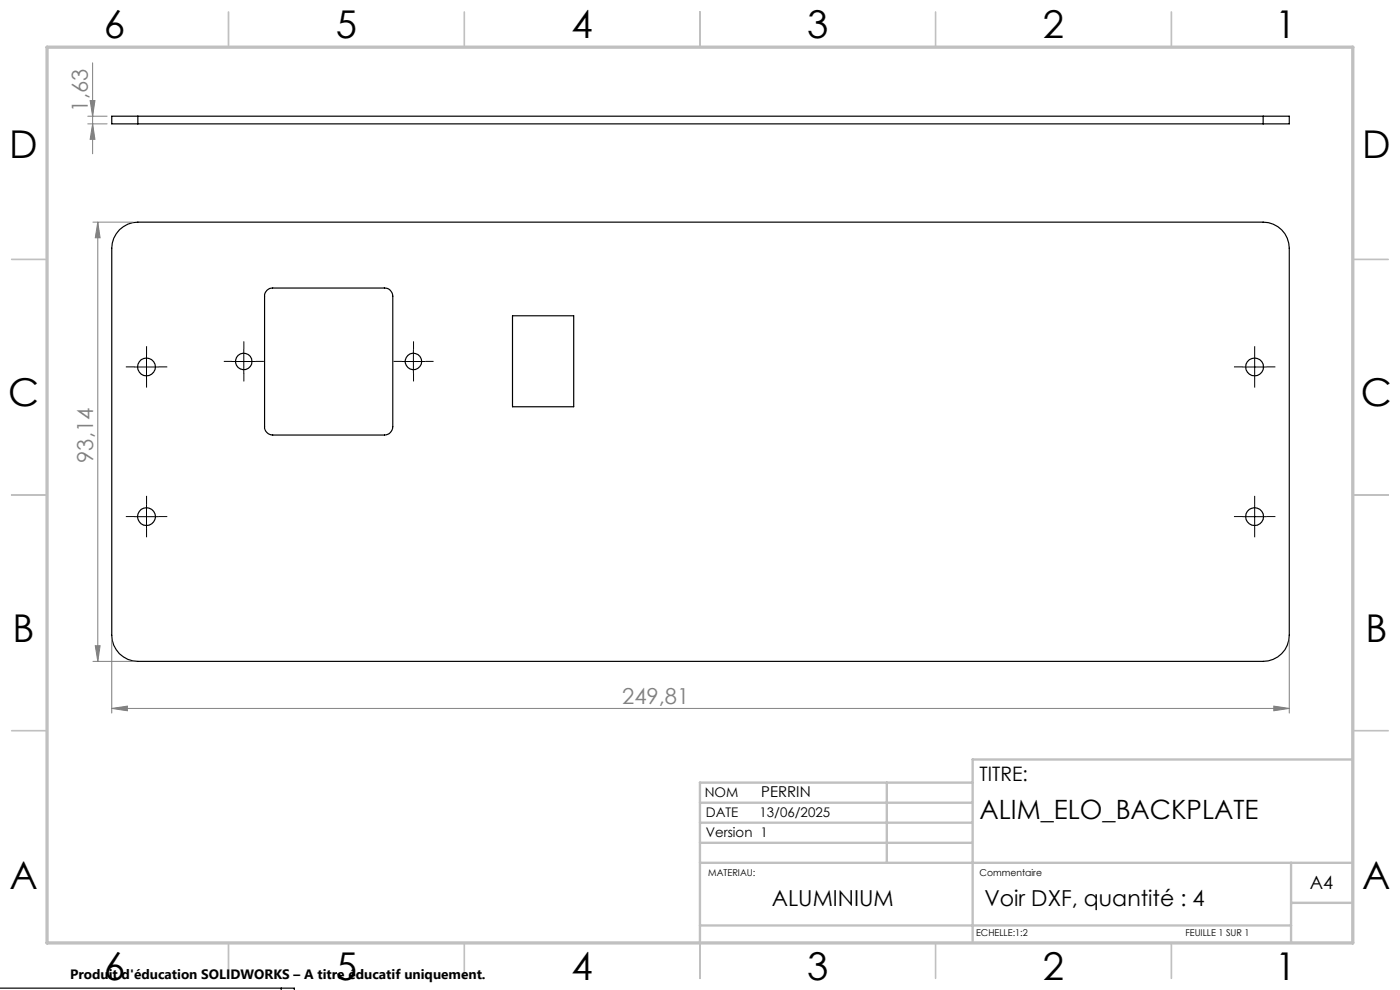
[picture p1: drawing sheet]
<svg xmlns="http://www.w3.org/2000/svg" width="297mm" height="210mm" viewBox="0 0 297 210" stroke-linecap="round" stroke-linejoin="round" font-family="sans-serif">
<g fill="none" stroke="#000" stroke-width=".25">
<path d="M29.2 24.7h-5.5v1.6h5.5M29.2 24.7v1.6M29.2 26.3h238.8M29.2 24.7h238.8M268 24.7h5.5v1.6h-5.5M268 24.7v1.6M25.3 48.7a5.6 5.6 0 0 1 3.9-1.6h238.8a5.5 5.5 0 0 1 5.5 5.6v82.1a5.5 5.5 0 0 1-5.5 5.5h-238.8a5.5 5.5 0 0 1-5.5-5.5v-82.1a5.6 5.6 0 0 1 1.6-4zM56.6 61.6l.6-.4 .7-.1h23.7a1.75 1.75 0 0 1 1.7 1.7v27.7a1.81 1.81 0 0 1-1.7 1.8h-23.7a1.75 1.75 0 0 1-1.8-1.8v-28zM108.7 67h13v19.3h-13zM0 209.6h59.7M59.7 209.6h2.7v.5M59.7 209.6v.5"/>
<circle cx="31.1" cy="77.8" r="1.91"/>
<circle cx="51.7" cy="76.7" r="1.75"/>
<circle cx="87.7" cy="76.7" r="1.75"/>
<circle cx="266.1" cy="77.8" r="1.9"/>
<circle cx="31.1" cy="109.6" r="1.91"/>
<circle cx="266.1" cy="109.6" r="1.9"/>
</g>
<g fill="none" stroke="#808080" stroke-width=".21">
<path d="M19.6 13.3v19.3M18.6 24.7h4.1M18.6 26.3h4.1M19.1 21.3h1l-.5 3.4zM19.6 26.3l.5 3.3h-1zM19.7 47.1h8.6M20.7 47.1l.5 3.3h-1zM20.7 47.1v93.2M20.2 137h1l-.5 3.3zM23.7 135.7v15.6M273.5 135.7v15.6M19.7 140.3h8.6"/>
<path d="M23.7 150.3l3.3-.5v1zM23.7 150.3h249.8M270.2 149.8l3.3 .5-3.3 .5z"/>
</g>
<g fill="none" stroke="#000" stroke-width=".21" stroke-dasharray="30.5 5.1 5.1 5.1" stroke-linecap="butt">
<path d="M28.6 77.8h-1.9M31.1 75.3v-1.9M33.6 77.8h1.9M49.2 76.7h-1.7M51.7 74.2v-1.8M51.7 79.2v1.7M54.2 76.7h1.8M85.2 76.7h-1.7M87.7 74.2v-1.8M87.7 79.2v1.7M90.2 76.7h1.8M263.7 77.8h-1.9"/>
<path d="M266.2 75.3v-1.9M268.7 77.8h1.9M31.1 80.3v1.9M266.2 80.3v1.9M28.6 109.6h-1.9M31.1 107.1v-1.9M31.1 112.1v1.9M33.6 109.6h1.9M263.7 109.6h-1.9M266.2 107.1v-1.9M266.2 112.1v1.9M268.7 109.6h1.9"/>
</g>
<path d="M28.6 77.8h5M31.1 75.3v5.1M49.2 76.7h5M51.7 74.2v5M85.2 76.7h5M87.7 74.2v5M263.7 77.8h4.9M266.2 75.3v5.1M28.6 109.6h5M31.1 107.1v5M263.7 109.6h4.9M266.2 107.1v5" fill="none" stroke="#000" stroke-width=".21"/>
<g fill="none" stroke="#c0c0c0" stroke-width=".35">
<path d="M48.5 2.5v7.5M98.5 2.5v7.5M148.5 2.5v7.5M198.5 2.5v7.5M248.5 2.5v7.5M2.5 55h7.5M287 55h7.5M2.5 105h7.5M287 105h7.5M2.5 155h7.5M287 155h7.5M48.5 200v7.5"/>
<path d="M98.5 200v7.5M148.5 200v7.5M198.5 200v7.5M248.5 200v7.5"/>
</g>
<path d="M148.5 178.8h57.6M148.5 174.5h57.7M148.5 170.3h57.7M188.1 166v16.9M206.3 166h-57.8v34M287 161.1h-80.7v38.7M148.5 196.3h125.4M148.5 183h138.5M273.9 183v17M274 191.5h13" fill="none" stroke="#c0c0c0" stroke-width=".5"/>
<path d="M10 10h277v190h-277z" fill="none" stroke="#c0c0c0" stroke-width=".7"/>
<g fill="#808080">
<path d="M23.7 150.3l3.3-.5v1zM270.2 149.8l3.3 .5-3.3 .5z"/>
<path d="M20.7 47.1l.5 3.3h-1zM20.2 137h1l-.5 3.3z"/>
<path d="M19.1 21.3h1l-.5 3.4zM19.6 26.3l.5 3.3h-1z"/>
</g>
<g font-size="8.1">
<text x="22" y="8">6</text>
<text x="71.2" y="8">5</text>
<text x="121.2" y="8">4</text>
<text x="171.2" y="8">3</text>
<text x="221.2" y="8">2</text>
<text x="270.5" y="8">1</text>
<text x="2" y="33.6">D</text>
<text x="289" y="33.6">D</text>
<text x="1.7" y="86.1">C</text>
<text x="288.7" y="86.1">C</text>
<text x="2.7" y="136.1">B</text>
<text x="289.7" y="136.1">B</text>
<text x="2" y="188.6">A</text>
<text x="289" y="188.6">A</text>
<text x="22" y="208">6</text>
<text x="71.2" y="208">5</text>
<text x="121.2" y="208">4</text>
<text x="171.2" y="208">3</text>
<text x="221.2" y="208">2</text>
<text x="270.5" y="208">1</text>
</g>
<text font-size="5.6" x="207.8" y="173.7">ALIM_ELO_BACKPLATE</text>
<g font-size="4.7" fill="#808080">
<text x="18.6" y="23.7" transform="rotate(-90 18.6 23.7)">1,63</text>
<text x="19.7" y="98.2" transform="rotate(-90 19.7 98.2)">93,14</text>
<text x="132" y="149.2">249,81</text>
</g>
<g font-size="4.7">
<text x="163.7" y="192.2">ALUMINIUM</text>
<text x="208.8" y="192.2">Voir DXF, quantité : 4</text>
</g>
<text font-size="4.2" x="207.8" y="165.7">TITRE:</text>
<text font-size="3.9" x="277.9" y="188.5">A4</text>
<text font-size="3.2" x="161.5" y="169">PERRIN</text>
<text font-size="2.9" x="14.9" y="207.6">Produit d'éducation SOLIDWORKS – A titre éducatif uniquement.</text>
<g font-size="2.8">
<text x="149.5" y="169">NOM</text>
<text x="149.7" y="173.3">DATE</text>
<text x="161.1" y="173.3">13/06/2025</text>
<text x="149.7" y="177.5">Version 1</text>
</g>
<g font-size="2">
<text x="150.3" y="185.9">MATERIAU:</text>
<text x="207.8" y="185.9">Commentaire</text>
<text x="207.1" y="198.6">ECHELLE:1:2</text>
<text x="251.5" y="198.6">FEUILLE 1 SUR 1</text>
</g>
</svg>
